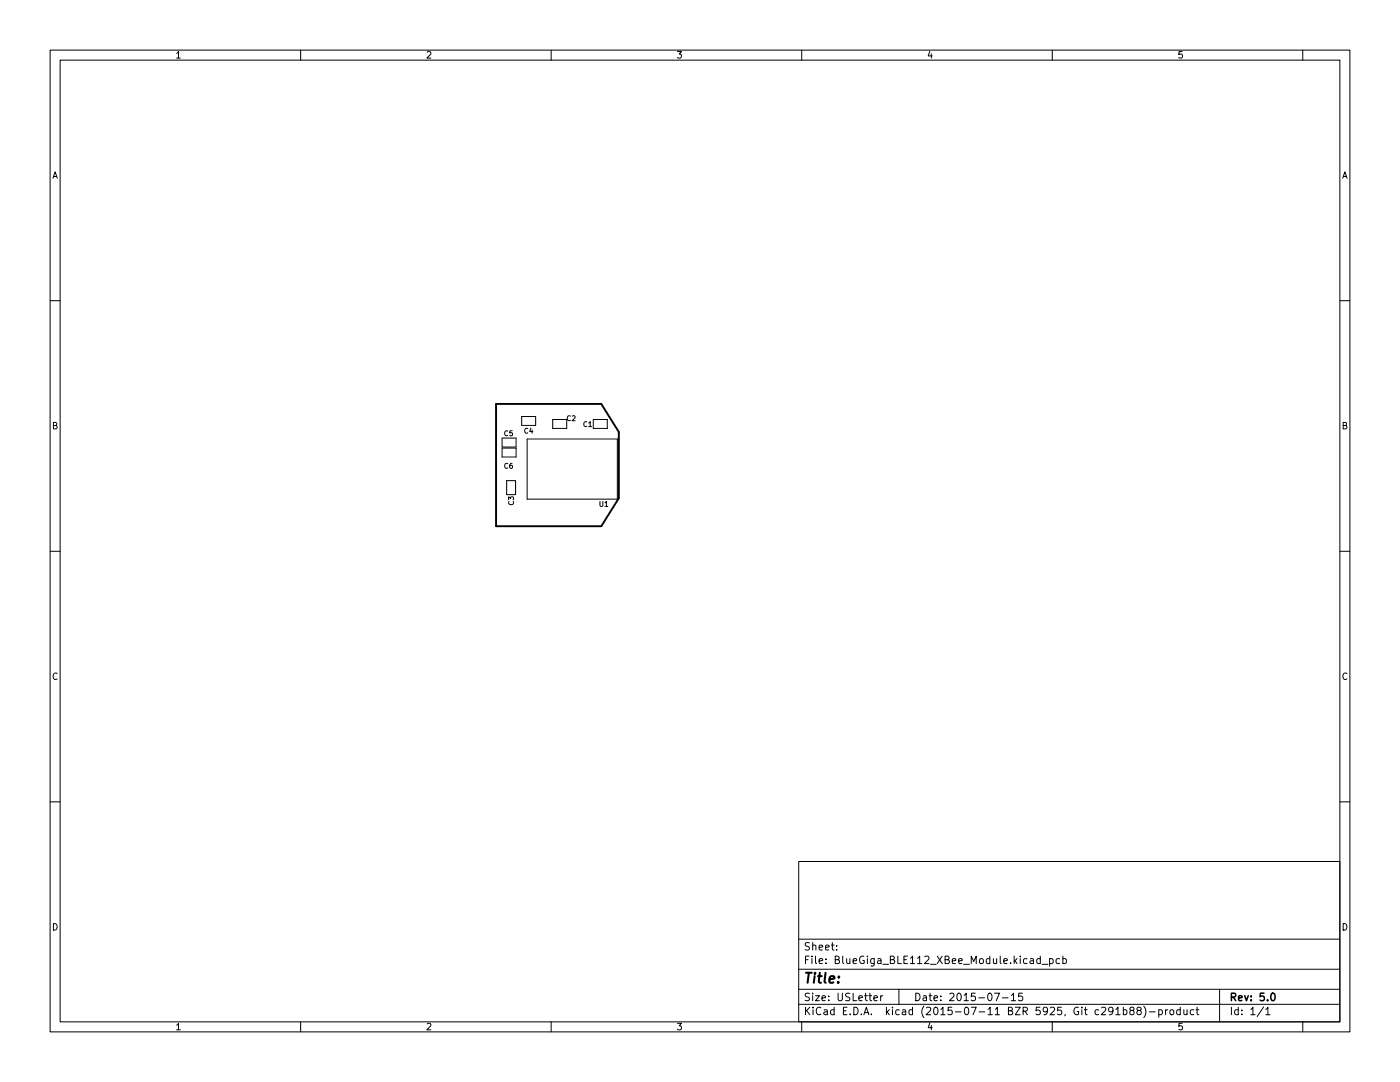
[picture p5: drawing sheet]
<svg xmlns="http://www.w3.org/2000/svg" width="279mm" height="216mm" viewBox="0 0 279 216" stroke-linecap="round" stroke-linejoin="round" font-family="sans-serif">
<g fill="none" stroke="#000" stroke-width=".2">
<path d="M10 10h259.4v195.9h-259.4zM12 12h255.4v191.9h-255.4zM60 10v2M110 10v2M160 10v2M210 10v2M260 10v2M10 60h2M267.4 60h2M100.2 89.4h2.8v1.8h-2.8zM100.2 87.4h2.8v1.8h-2.8zM101.1 98.7v-2.8h1.8v2.8"/>
<path d="M104.1 83.1h2.8v1.8h-2.8zM105.2 87.6h18v12h-18zM110.3 83.7h2.8v1.8h-2.8zM118.4 83.7h2.8v1.8h-2.8M10 110h2M267.4 110h2M10 160h2M267.4 160h2M159.4 171.9h108v32h-108zM159.4 197.4h108M159.4 193.4h108M159.4 187.4h108"/>
<path d="M167 189.4v.2M167 188.7v.1M174.4 199.2l.7-.2-.1-.3h-.4l-.2 .2 .1 .7h.5M175.8 198.7v1M176.2 198.7l-.4 .3M179.4 197.4v3M198.5 198.2h1l-.7 1.5M200 199.1h1.2M201.8 198.6l.5-.4v1.5M201.8 199.7h.9M204 198.2h-.7v.7l.2-.2 .5 .1 .1 .2-.1 .5-.2 .2-.5-.2M207.6 191.4l-.4-.1-.3 .3 .1 .6h.6"/>
<path d="M207.6 190.8v1.5M208 192.4h1.1M209.5 191.4l.4-.1 .3 .3-.2 .6h-.5M209.5 191.3v1.5M211.5 191.4l-.5-.1-.2 .3 .1 .6h.6M212.1 191.4l.4-.1 .3 .3-.1 .6h-.6M212.1 190.8v1.5M243.4 197.4v6.5M60 203.9v2M110 203.9v2M159.4 200.4h108M160 203.9v2"/>
<path d="M210 203.9v2M222.7 201.4l.4-.4v1.5M222.7 202.5h.8M224.2 201.5h.4l.3 .3-.1 .6h-.6M224.2 201v1.5M225.8 201.6l-.3-.3v-.2l.3-.1h.4l.1 .3v.2l-.7 .2-.1 .2v.4l.3 .2 .4-.1 .1-.2v-.4l-.3-.2M227.2 201.6l-.3-.3 .1-.2 .2-.1h.4l.2 .3-.1 .2-.7 .2-.1 .2 .1 .4 .2 .2h.3l.3-.3v-.3l-.3-.3M228.3 200.8a1.72 1.72 0 0 1 0 2.2M229.4 201.9h1.1M231.3 201.5h.4l.3 .3-.2 .6h-.5M231.3 201.5v1.5M232.6 201.5v1"/>
<path d="M233 201.5l-.4 .3M233.6 201.5h.4l.3 .3v.4l-.3 .3-.4-.1-.1-.2zM235.5 201.5h-.4l-.3 .3 .2 .6h.5M235.5 201v1.5M236.3 201.5v.9l.4 .1 .2-.2M236.9 201.5v1M238.3 201.5h-.5l-.3 .3 .2 .6h.6M238.7 201.5h.6M238.9 201v1.3l.4 .2M252.2 200.9l-1.3 1.9M252.6 201.4l.4-.4v1.5M252.6 202.5h.9"/>
<path d="M260 203.9v2"/>
</g>
<path d="M253.8 198.2h.2a.8 .8 0 0 1 .5 .7 .8 .8 0 0 1-.5 .8 1 1 0 0 1-.2-1.5z" fill="none" stroke="#000" stroke-width=".3"/>
<path d="M99 80.6h21l3.5 5.6v13.2l-3.5 5.6h-21z" fill="none" stroke="#000" stroke-width=".38"/>
<text font-size="2.8" x="160.4" y="196.2">Title:</text>
<g font-size="2.1">
<text x="160.4" y="189.7">Sheet:</text>
<text x="160.4" y="192.4">File: BlueGiga_BLE112_XBee_Module.kicad_pcb</text>
<text x="160.4" y="202.5">KiCad E.D.A. kicad (2015-07-11 BZR 5925, Git c291b88)-product</text>
<text x="160.4" y="199.7">Size: USLetter</text>
<text x="182.4" y="199.7">Date: 2015-07-15</text>
<text x="245.4" y="199.7">Rev: 5.0</text>
<text x="245.4" y="202.5">Id: 1/1</text>
</g>
<g font-size="1.8">
<text x="35" y="11.6">1</text>
<text x="85" y="11.6">2</text>
<text x="135" y="11.6">3</text>
<text x="185" y="11.6">4</text>
<text x="235" y="11.6">5</text>
<text x="10.3" y="35.6">A</text>
<text x="267.7" y="35.6">A</text>
<text x="10.3" y="85.7">B</text>
<text x="267.7" y="85.7">B</text>
<text x="10.3" y="135.6">C</text>
<text x="267.7" y="135.6">C</text>
<text x="10.3" y="185.7">D</text>
<text x="267.7" y="185.7">D</text>
<text x="35" y="205.6">1</text>
<text x="85" y="205.6">2</text>
<text x="135" y="205.6">3</text>
<text x="185" y="205.6">4</text>
<text x="235" y="205.6">5</text>
</g>
<g font-size="1.4">
<text x="100.6" y="87">C5</text>
<text x="104.6" y="86.5">C4</text>
<text x="113.1" y="84">C2</text>
<text x="116.4" y="85.2">C1</text>
<text x="100.6" y="93.5">C6</text>
<text x="102.5" y="100.8" transform="rotate(-90 102.5 100.8)">C3</text>
<text x="119.6" y="101.1">U1</text>
</g>
</svg>
